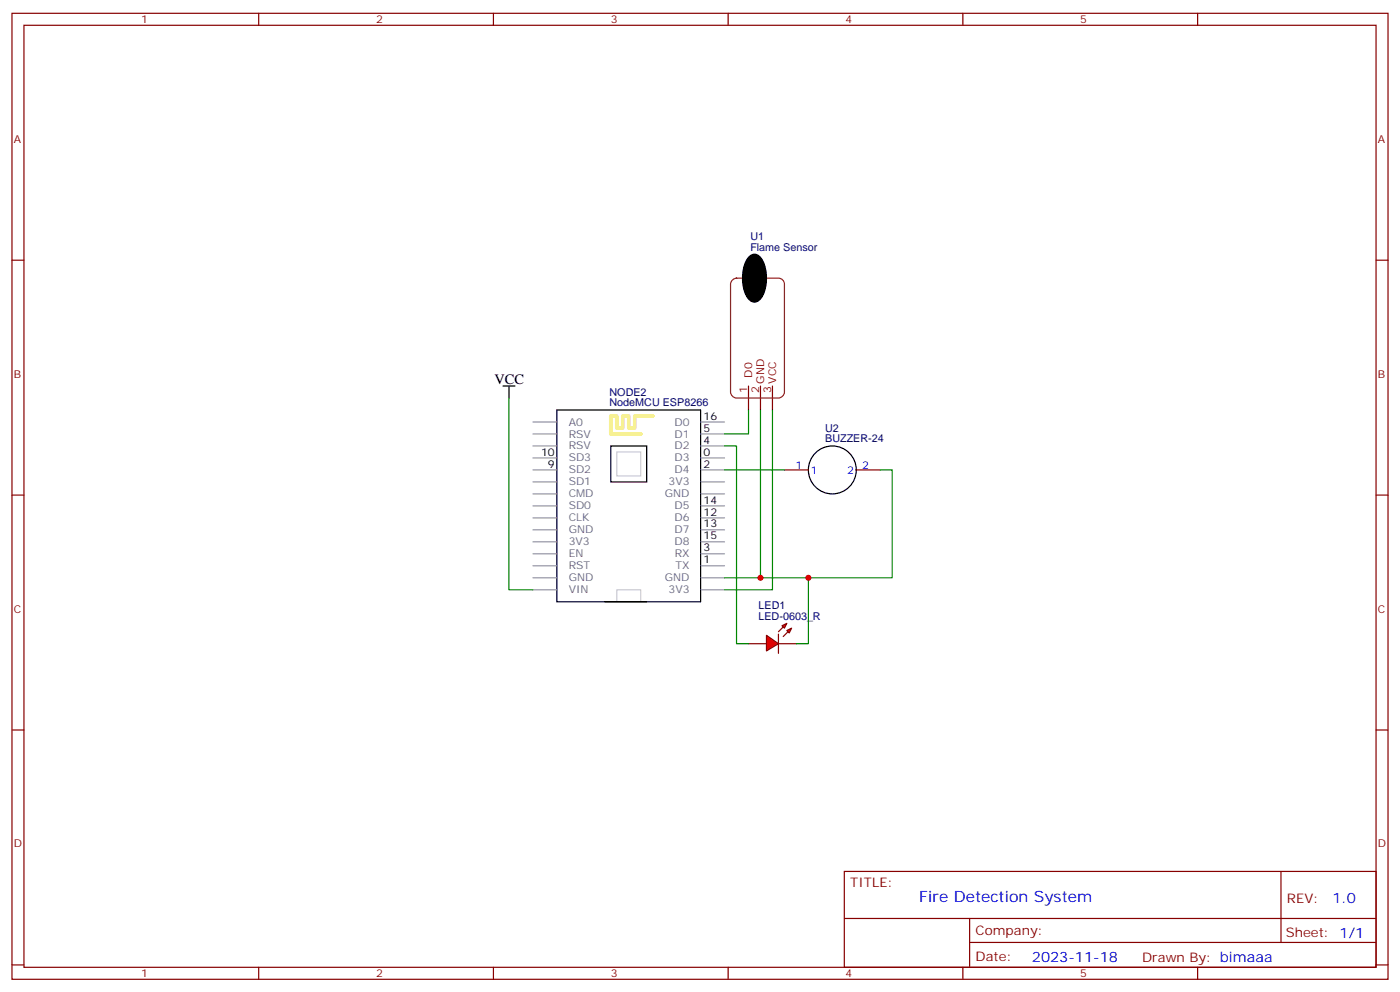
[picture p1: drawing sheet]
<svg xmlns="http://www.w3.org/2000/svg" width="412mm" height="292mm" viewBox="0 0 412 292" stroke-linecap="round" stroke-linejoin="round" font-family="sans-serif">
<g fill="none" stroke="#870000" stroke-width=".35">
<path d="M3.5 3.9h405.4v284.4h-405.4zM7.1 7.4h398.2v277.3h-398.2zM76.2 3.9v3.5M145.3 3.9v3.5M214.5 3.9v3.5M283.6 3.9v3.5M352.8 3.9v3.5M3.5 76.6h3.6M405.3 76.6h3.6M220.5 113.6v7.1M224 113.6v7.1M227.5 113.6v7.1"/>
<path d="M231.1 138.3h7M252.2 138.3h7.1M3.5 145.7h3.6M405.3 145.7h3.6M3.5 214.9h3.6M405.3 214.9h3.6M248.7 256.5h156.6v28.2h-156.6zM377.3 256.5v20.9M248.7 270.4h156.5M285.6 277.4h119.6M285.6 270.4v14.1M3.5 284h3.6"/>
<path d="M76.2 284.7v3.6M145.3 284.7v3.6M214.5 284.7v3.6M283.6 284.7v3.6M352.8 284.7v3.6M405.3 284h3.6"/>
</g>
<path d="M215.8 82.4l1.2-.5h12.3a1.76 1.76 0 0 1 1.8 1.7v31.8a1.89 1.89 0 0 1-1.8 1.8h-12.3a1.89 1.89 0 0 1-1.8-1.8v-31.8z" fill="none" stroke="#8c2424" stroke-width=".35"/>
<path d="M220.6 75.6a2.18 2.18 0 0 1 3.7 .6 11.6 11.6 0 0 1-.4 11.9 2.18 2.18 0 0 1-3.7-.5 11.6 11.6 0 0 1 .4-12z" fill="#000" stroke="#000" stroke-width=".35"/>
<circle cx="245.2" cy="138.3" r="7.1" fill="none" stroke="#000" stroke-width=".35"/>
<g fill="#f00" stroke="#870000" stroke-width=".35">
<path d="M225.8 187l3.5 2.5-3.5 2.1z"/>
<path d="M229.3 186.7v5.6z"/>
</g>
<g fill="#870000" stroke="#870000" stroke-width=".35">
<path d="M229.3 185.9l1.4-1.4z"/>
<path d="M230.7 187.4l1.4-1.5z"/>
</g>
<g fill="#f00" stroke="#870000" stroke-width=".35">
<path d="M230.4 184.2l1.4-.7-.7 1.4z"/>
<path d="M231.8 185.6l1.4-.7-.7 1.4z"/>
</g>
<path d="M220.5 189.5h5.3M229.3 189.5h5.3" fill="none" stroke="#870000" stroke-width=".35"/>
<path d="M149.9 117.2v56.4h7.1M213.4 131.3h3.6v58.2h3.5M213.4 138.3h17.7M220.5 120.7v7h-7.1M224 120.7v49.4h38.8v-31.8h-3.5M227.5 120.7v52.9h-14.1M213.4 170.1h10.6M238.1 170.1v19.4h-3.5" fill="none" stroke="#008700" stroke-width=".35"/>
<path d="M148.2 113.6h3.5M149.9 113.6v3.6M164 120.7h42.4v56.4h-42.4zM179.9 131.3h10.6v10.6h-10.6z" fill="none" stroke="#000" stroke-width=".35"/>
<g fill="none" stroke="#999" stroke-width=".35">
<path d="M157 124.2h6.9M157 127.7h6.9M157 131.3h6.9M157 134.8h6.9M157 138.3h6.9M206.5 124.2h6.9M206.5 127.7h6.9M206.5 131.3h6.9M206.5 134.8h6.9M206.5 138.3h6.9M157 141.9h6.9M157 159.5h6.9"/>
<path d="M157 152.4h6.9M157 145.4h6.9M157 148.9h6.9M157 156h6.9M206.5 141.9h6.9M206.5 159.5h6.9M206.5 152.4h6.9M206.5 145.4h6.9M206.5 148.9h6.9M206.5 156h6.9M157 173.6h6.9M157 163h6.9"/>
<path d="M157 170.1h6.9M157 166.5h6.9M206.5 173.6h6.9M206.5 163h6.9M206.5 170.1h6.9M206.5 166.5h6.9"/>
</g>
<path d="M190.5 122.4h1.8h-5.3v3.6h-1.8v-3.6h-1.8v3.6h-1.7v-3.6h-1.8v5.3h8.8h-3.5" fill="none" stroke="#f7f08a" stroke-width="1.1"/>
<path d="M181.7 133h7v7.1h-7zM181.7 177.1v-3.5h7v3.5" fill="none" stroke="#ccc" stroke-width=".35"/>
<g fill="#c00">
<circle cx="238.1" cy="170.1" r=".88"/>
<circle cx="224" cy="170.1" r=".88"/>
</g>
<text font-size="4.6" fill="#00f" x="270.8" y="265.5">Fire Detection System</text>
<text font-size="4.2" x="145.7" y="112.9">VCC</text>
<g font-size="4.2" fill="#00f">
<text x="392.5" y="265.8">1.0</text>
<text x="304" y="283.1">2023-11-18</text>
</g>
<g font-size="3.9" fill="#800">
<text x="250.5" y="261.1">TITLE:</text>
<text x="379.1" y="265.8">REV:</text>
<text x="287.4" y="275.3">Company:</text>
<text x="378.7" y="275.9">Sheet: 1/1</text>
<text x="287.4" y="283">Date:</text>
<text x="336.4" y="283.1">Drawn By: bimaaa</text>
</g>
<g font-size="3.2" fill="#800">
<text x="41.6" y="6.9">1</text>
<text x="110.8" y="6.9">2</text>
<text x="179.9" y="6.9">3</text>
<text x="249.1" y="6.9">4</text>
<text x="318.2" y="6.9">5</text>
<text x="4.1" y="42">A</text>
<text x="405.9" y="42">A</text>
<text x="4.1" y="111.2">B</text>
<text x="221.5" y="111.2" transform="rotate(-90 221.5 111.2)">D0</text>
<text x="225.1" y="112.9" transform="rotate(-90 225.1 112.9)">GND</text>
<text x="228.6" y="112.9" transform="rotate(-90 228.6 112.9)">VCC</text>
<text x="405.9" y="111.2">B</text>
<text x="220.1" y="115.6" transform="rotate(-90 220.1 115.6)">1</text>
<text x="223.7" y="115.6" transform="rotate(-90 223.7 115.6)">2</text>
<text x="227.2" y="115.6" transform="rotate(-90 227.2 115.6)">3</text>
<text x="4.1" y="180.3">C</text>
<text x="405.9" y="180.3">C</text>
<text x="4.1" y="249.4">D</text>
<text x="405.9" y="249.4">D</text>
<text x="41.6" y="287.7">1</text>
<text x="110.8" y="287.7">2</text>
<text x="179.9" y="287.7">3</text>
<text x="249.1" y="287.7">4</text>
<text x="318.2" y="287.7">5</text>
</g>
<g font-size="3.2" fill="#000080">
<text x="221" y="70.7">U1</text>
<text x="221" y="73.8">Flame Sensor</text>
<text x="179.5" y="119.6">NodeMCU ESP8266</text>
<text x="179.5" y="116.6">NODE2</text>
<text x="243.1" y="130.2">BUZZER-24</text>
<text x="243.1" y="127">U2</text>
<text x="223.4" y="179.2">LED1</text>
<text x="223.4" y="182.4">LED-0603_R</text>
</g>
<g font-size="3.2" fill="#666">
<text x="167.5" y="125.3">A0</text>
<text x="198.7" y="125.3">D0</text>
<text x="167.5" y="128.8">RSV</text>
<text x="198.7" y="128.8">D1</text>
<text x="167.5" y="132.3">RSV</text>
<text x="167.5" y="135.8">SD3</text>
<text x="198.7" y="132.3">D2</text>
<text x="198.7" y="135.8">D3</text>
<text x="167.5" y="142.9">SD1</text>
<text x="167.5" y="139.4">SD2</text>
<text x="196.9" y="142.9">3V3</text>
<text x="198.7" y="139.4">D4</text>
<text x="167.5" y="146.4">CMD</text>
<text x="167.5" y="149.9">SD0</text>
<text x="195.8" y="146.4">GND</text>
<text x="198.7" y="149.9">D5</text>
<text x="167.5" y="153.5">CLK</text>
<text x="198.7" y="153.5">D6</text>
<text x="167.5" y="160.5">3V3</text>
<text x="167.5" y="157">GND</text>
<text x="198.7" y="157">D7</text>
<text x="198.7" y="160.5">D8</text>
<text x="167.5" y="164.1">EN</text>
<text x="167.5" y="167.6">RST</text>
<text x="198.7" y="164.1">RX</text>
<text x="199" y="167.6">TX</text>
<text x="167.5" y="171.1">GND</text>
<text x="195.8" y="171.1">GND</text>
<text x="167.5" y="174.6">VIN</text>
<text x="196.9" y="174.6">3V3</text>
</g>
<g font-size="3.2">
<text x="207.2" y="123.5">16</text>
<text x="207.2" y="127">5</text>
<text x="207.2" y="130.6">4</text>
<text x="159.4" y="134.1">10</text>
<text x="161.4" y="137.6">9</text>
<text x="207.2" y="134.1">0</text>
<text x="207.2" y="137.6">2</text>
<text x="207.2" y="148.2">14</text>
<text x="207.2" y="151.7">12</text>
<text x="207.2" y="155.3">13</text>
<text x="207.2" y="158.8">15</text>
<text x="207.2" y="162.3">3</text>
<text x="207.2" y="165.9">1</text>
</g>
<g font-size="3.2" fill="#00f">
<text x="234.3" y="138">1</text>
<text x="254" y="138">2</text>
<text x="238.8" y="139.4">1</text>
<text x="249.5" y="139.4">2</text>
</g>
</svg>
